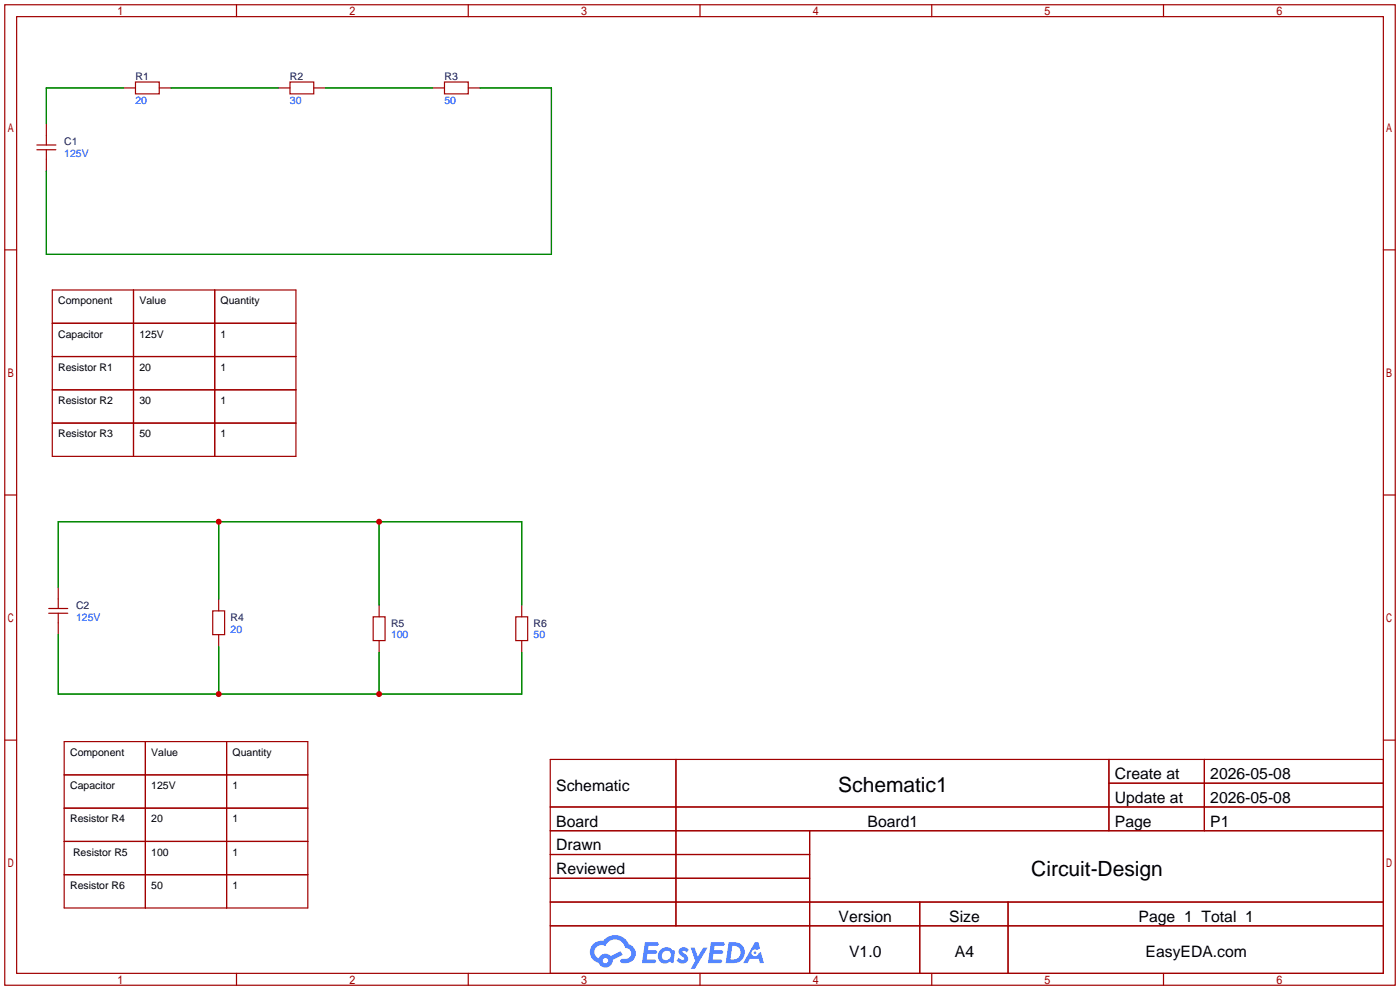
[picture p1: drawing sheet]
<svg xmlns="http://www.w3.org/2000/svg" width="299mm" height="212mm" viewBox="0 0 299 212" stroke-linecap="round" stroke-linejoin="round" font-family="sans-serif">
<g fill="none" stroke="#a10000" stroke-width=".25">
<path d="M1 1h297.2v209.6h-297.2zM3.6 3.6h292.1v204.4h-292.1zM50.5 1v2.6M100.1 1v2.6M149.6 1v2.6M199.1 1v2.6M248.7 1v2.6M1 53.4h2.6M295.7 53.4h2.5M1 105.8h2.6M295.7 105.8h2.5M1 158.2h2.6"/>
<path d="M295.7 158.2h2.5M117.6 162.3h178.1v45.7h-178.1zM117.6 172.5h178.1M117.6 177.5h178.1M144.5 162.3v35.6M173 177.5v30.5M237 162.3v15.2M237 167.4h58.7M257.4 162.3v15.2M117.6 182.6h55.4M117.6 192.8h178.1M117.6 187.7h55.4"/>
<path d="M117.6 197.9h178.1M196.6 192.8v15.2M215.4 192.8v15.2M50.5 208v2.6M100.1 208v2.6M149.6 208v2.6M199.1 208v2.6M248.7 208v2.6"/>
</g>
<g fill="#5487ff">
<path d="M145.3 202.7a1.3 1.3 0 0 1 1.9 .3l-.4 .6a.54 .54 0 0 0-.9-.2l.1 .2a1.34 1.34 0 0 1 .9 1.8 1.47 1.47 0 0 1-2.3-.1l.5-.6 .8 .5a.31 .31 0 0 0 .4-.3 .31 .31 0 0 0-.3-.4 1.12 1.12 0 0 1-.7-1.8z"/>
<path d="M147.6 202.5h.9l.6 2 1.2-2h.9l-2.7 4.6h-.9l1-1.7z"/>
<path d="M137.8 201.4h1.7a1.31 1.31 0 0 1 1.2 .2 .4 .4 0 0 1-.3 .5l-1.8 .1-.1 .9h1.6a.4 .4 0 0 1 .4 .4 .4 .4 0 0 1-.5 .4h-1.6l-.2 1.2h1.4a.46 .46 0 0 1 .5 0 .46 .46 0 0 1 .1 .5l-.4 .2h-2.6z"/>
<path d="M151.9 201.4h1.7a1.32 1.32 0 0 1 1.2 .2 .39 .39 0 0 1-.3 .5l-1.8 .1-.1 .9h1.6a.4 .4 0 0 1 .4 .4 .4 .4 0 0 1-.4 .4h-1.7l-.2 1.2h1.4a.46 .46 0 0 1 .5 0 .46 .46 0 0 1 .1 .5l-.4 .2h-2.6z"/>
<path d="M161.3 201.4h.8l.3 1.3-.6 .4a.75 .75 0 0 0-1.1 .3 .75 .75 0 0 0 .5 1 .75 .75 0 0 0 .9-.7l.5-.2 .6 2.3h-.8l-.3-.9h-1.8l-.5 .9h-1z"/>
<path d="M155.7 201.4l-.6 4.4h1.5a2.27 2.27 0 0 0 2.6-2.2 2.27 2.27 0 0 0-2.7-2.2zM156.5 202.1a1.5 1.5 0 0 1 1.8 1.6 1.5 1.5 0 0 1-1.9 1.4h-.3z"/>
<path d="M141.2 203a1.6 1.6 0 0 0-.3 2.3 1.6 1.6 0 0 0 2.3 .2l.7 .3 .3-2.4-.1-.3-.5-.1a1.58 1.58 0 0 0-2.4 0zM141.8 203.5a.98 .98 0 0 1 1.6 .4 .98 .98 0 0 1-1.1 1.3 .94 .94 0 0 1-.9-.7 .94 .94 0 0 1 .4-1z"/>
<path d="M126.8 201.8a2.37 2.37 0 0 0 1.1 4 1.54 1.54 0 0 0 1.8 1 1.54 1.54 0 0 0 1.2-1.6l2.2-1.1-.5-.8-2 1a1.57 1.57 0 0 0-2.7 .5 1.5 1.5 0 0 1-.7-2.1 1.5 1.5 0 0 1 2.2-.5 2.23 2.23 0 0 1 2.3-1.4 2.23 2.23 0 0 1 2 1.8 1.16 1.16 0 0 1 1.2 1.1 1.16 1.16 0 0 1-1.1 1.2h-.7a.47 .47 0 0 0-.5 .4 .47 .47 0 0 0 .4 .5 2.17 2.17 0 0 0 2.5-.9 2.17 2.17 0 0 0-.3-2.7l-.8-.4a3.2 3.2 0 0 0-5.5-.7l-1.1 .1zM128.8 205.3a.6 .6 0 0 1 1.2 0 .6 .6 0 0 1-1.2 0z"/>
<circle cx="161.4" cy="203.6" r=".28"/>
</g>
<g fill="none" stroke="#a10000" stroke-width=".25">
<path d="M26.4 18.8h2.6M29 17.5h5v2.6h-5zM34 18.8h2.6M59.4 18.8h2.6M62 17.5h5.1v2.6h-5.1zM67.1 18.8h2.5M92.5 18.8h2.5M95 17.5h5.1v2.6h-5.1zM100.1 18.8h2.5M7.9 31h4M7.9 32h4M9.9 26.4v4.6"/>
<path d="M9.9 32v4.6M11.2 62h52v35.5h-52zM11.2 69.1h52M11.2 76.2h52M28.5 62v35.5M45.9 62v35.5M11.2 83.3h52M11.2 90.4h52M10.4 130h4.1M10.4 131.1h4.1M12.4 125.5v4.5M12.4 131.1v4.5"/>
<path d="M45.5 130.6h2.5v5h-2.5zM46.7 128v2.6M46.7 135.6v2.6M79.8 131.8h2.5v5.1h-2.5zM81 129.3v2.5M81 136.9v2.5M110.2 131.8h2.6v5.1h-2.6zM111.5 129.3v2.5M111.5 136.9v2.5M13.7 158.5h52.1v35.6h-52.1zM31.1 158.5v35.6M48.4 158.5v35.6"/>
<path d="M13.7 165.6h52.1M13.7 172.7h52.1M13.7 179.8h52.1M13.7 186.9h52.1"/>
</g>
<path d="M26.4 18.8h-16.5v7.6M36.6 18.8h22.8M69.6 18.8h22.9M102.6 18.8h15.3v35.6h-108v-17.8M46.7 111.5v16.5M81 111.5v17.8M12.4 125.5v-14h99.1v17.8M12.4 135.6v12.7h99.1v-8.9M46.7 138.2v10.1M81 139.4v8.9" fill="none" stroke="#008700" stroke-width=".25"/>
<g fill="#c00">
<circle cx="46.7" cy="111.5" r=".63"/>
<circle cx="81" cy="111.5" r=".63"/>
<circle cx="81" cy="148.3" r=".63"/>
<circle cx="46.7" cy="148.3" r=".63"/>
</g>
<g font-size="4.5">
<text x="179.2" y="169.4">Schematic1</text>
<text x="220.4" y="187.1">Circuit-Design</text>
</g>
<g font-size="3.4">
<text x="238.3" y="166.5">Create at</text>
<text x="258.7" y="166.5">2026-05-08</text>
<text x="118.9" y="169">Schematic</text>
<text x="238.3" y="171.6">Update at</text>
<text x="258.7" y="171.6">2026-05-08</text>
<text x="118.9" y="176.6">Board</text>
<text x="185.4" y="176.6">Board1</text>
<text x="238.3" y="176.6">Page</text>
<text x="258.7" y="176.6">P1</text>
<text x="118.9" y="181.7">Drawn</text>
<text x="118.9" y="186.8">Reviewed</text>
<text x="179.2" y="197">Version</text>
<text x="202.9" y="197">Size</text>
<text x="243.3" y="197">Page 1 Total 1</text>
<text x="181.5" y="204.6">V1.0</text>
<text x="204.1" y="204.6">A4</text>
<text x="244.8" y="204.6">EasyEDA.com</text>
</g>
<g font-size="2.2" fill="#000080">
<text x="29" y="17.1">R1</text>
<text x="62" y="17.1">R2</text>
<text x="95" y="17.1">R3</text>
<text x="13.7" y="31">C1</text>
<text x="16.3" y="130.1">C2</text>
<text x="49.3" y="132.6">R4</text>
<text x="83.6" y="133.9">R5</text>
<text x="114" y="133.9">R6</text>
</g>
<g font-size="2.2" fill="#00f">
<text x="29" y="22.2">20</text>
<text x="62" y="22.2">30</text>
<text x="95" y="22.2">50</text>
<text x="13.7" y="33.6">125V</text>
<text x="16.3" y="132.6">125V</text>
<text x="49.3" y="135.2">20</text>
<text x="83.6" y="136.5">100</text>
<text x="114" y="136.5">50</text>
</g>
<g font-size="2.2">
<text x="12.4" y="65">Component</text>
<text x="29.8" y="65">Value</text>
<text x="47.2" y="65">Quantity</text>
<text x="12.4" y="72.2">Capacitor</text>
<text x="29.8" y="72.2">125V</text>
<text x="47.2" y="72.2">1</text>
<text x="12.4" y="79.3">Resistor R1</text>
<text x="29.8" y="79.3">20</text>
<text x="47.2" y="79.3">1</text>
<text x="12.4" y="86.4">Resistor R2</text>
<text x="29.8" y="86.4">30</text>
<text x="47.2" y="86.4">1</text>
<text x="12.4" y="93.5">Resistor R3</text>
<text x="29.8" y="93.5">50</text>
<text x="47.2" y="93.5">1</text>
<text x="15" y="161.6">Component</text>
<text x="32.3" y="161.6">Value</text>
<text x="49.7" y="161.6">Quantity</text>
<text x="15" y="168.7">Capacitor</text>
<text x="32.3" y="168.7">125V</text>
<text x="49.7" y="168.7">1</text>
<text x="15" y="175.8">Resistor R4</text>
<text x="32.3" y="175.8">20</text>
<text x="49.7" y="175.8">1</text>
<text x="15.6" y="182.9">Resistor R5</text>
<text x="32.3" y="182.9">100</text>
<text x="49.7" y="182.9">1</text>
<text x="15" y="190">Resistor R6</text>
<text x="32.3" y="190">50</text>
<text x="49.7" y="190">1</text>
</g>
</svg>
